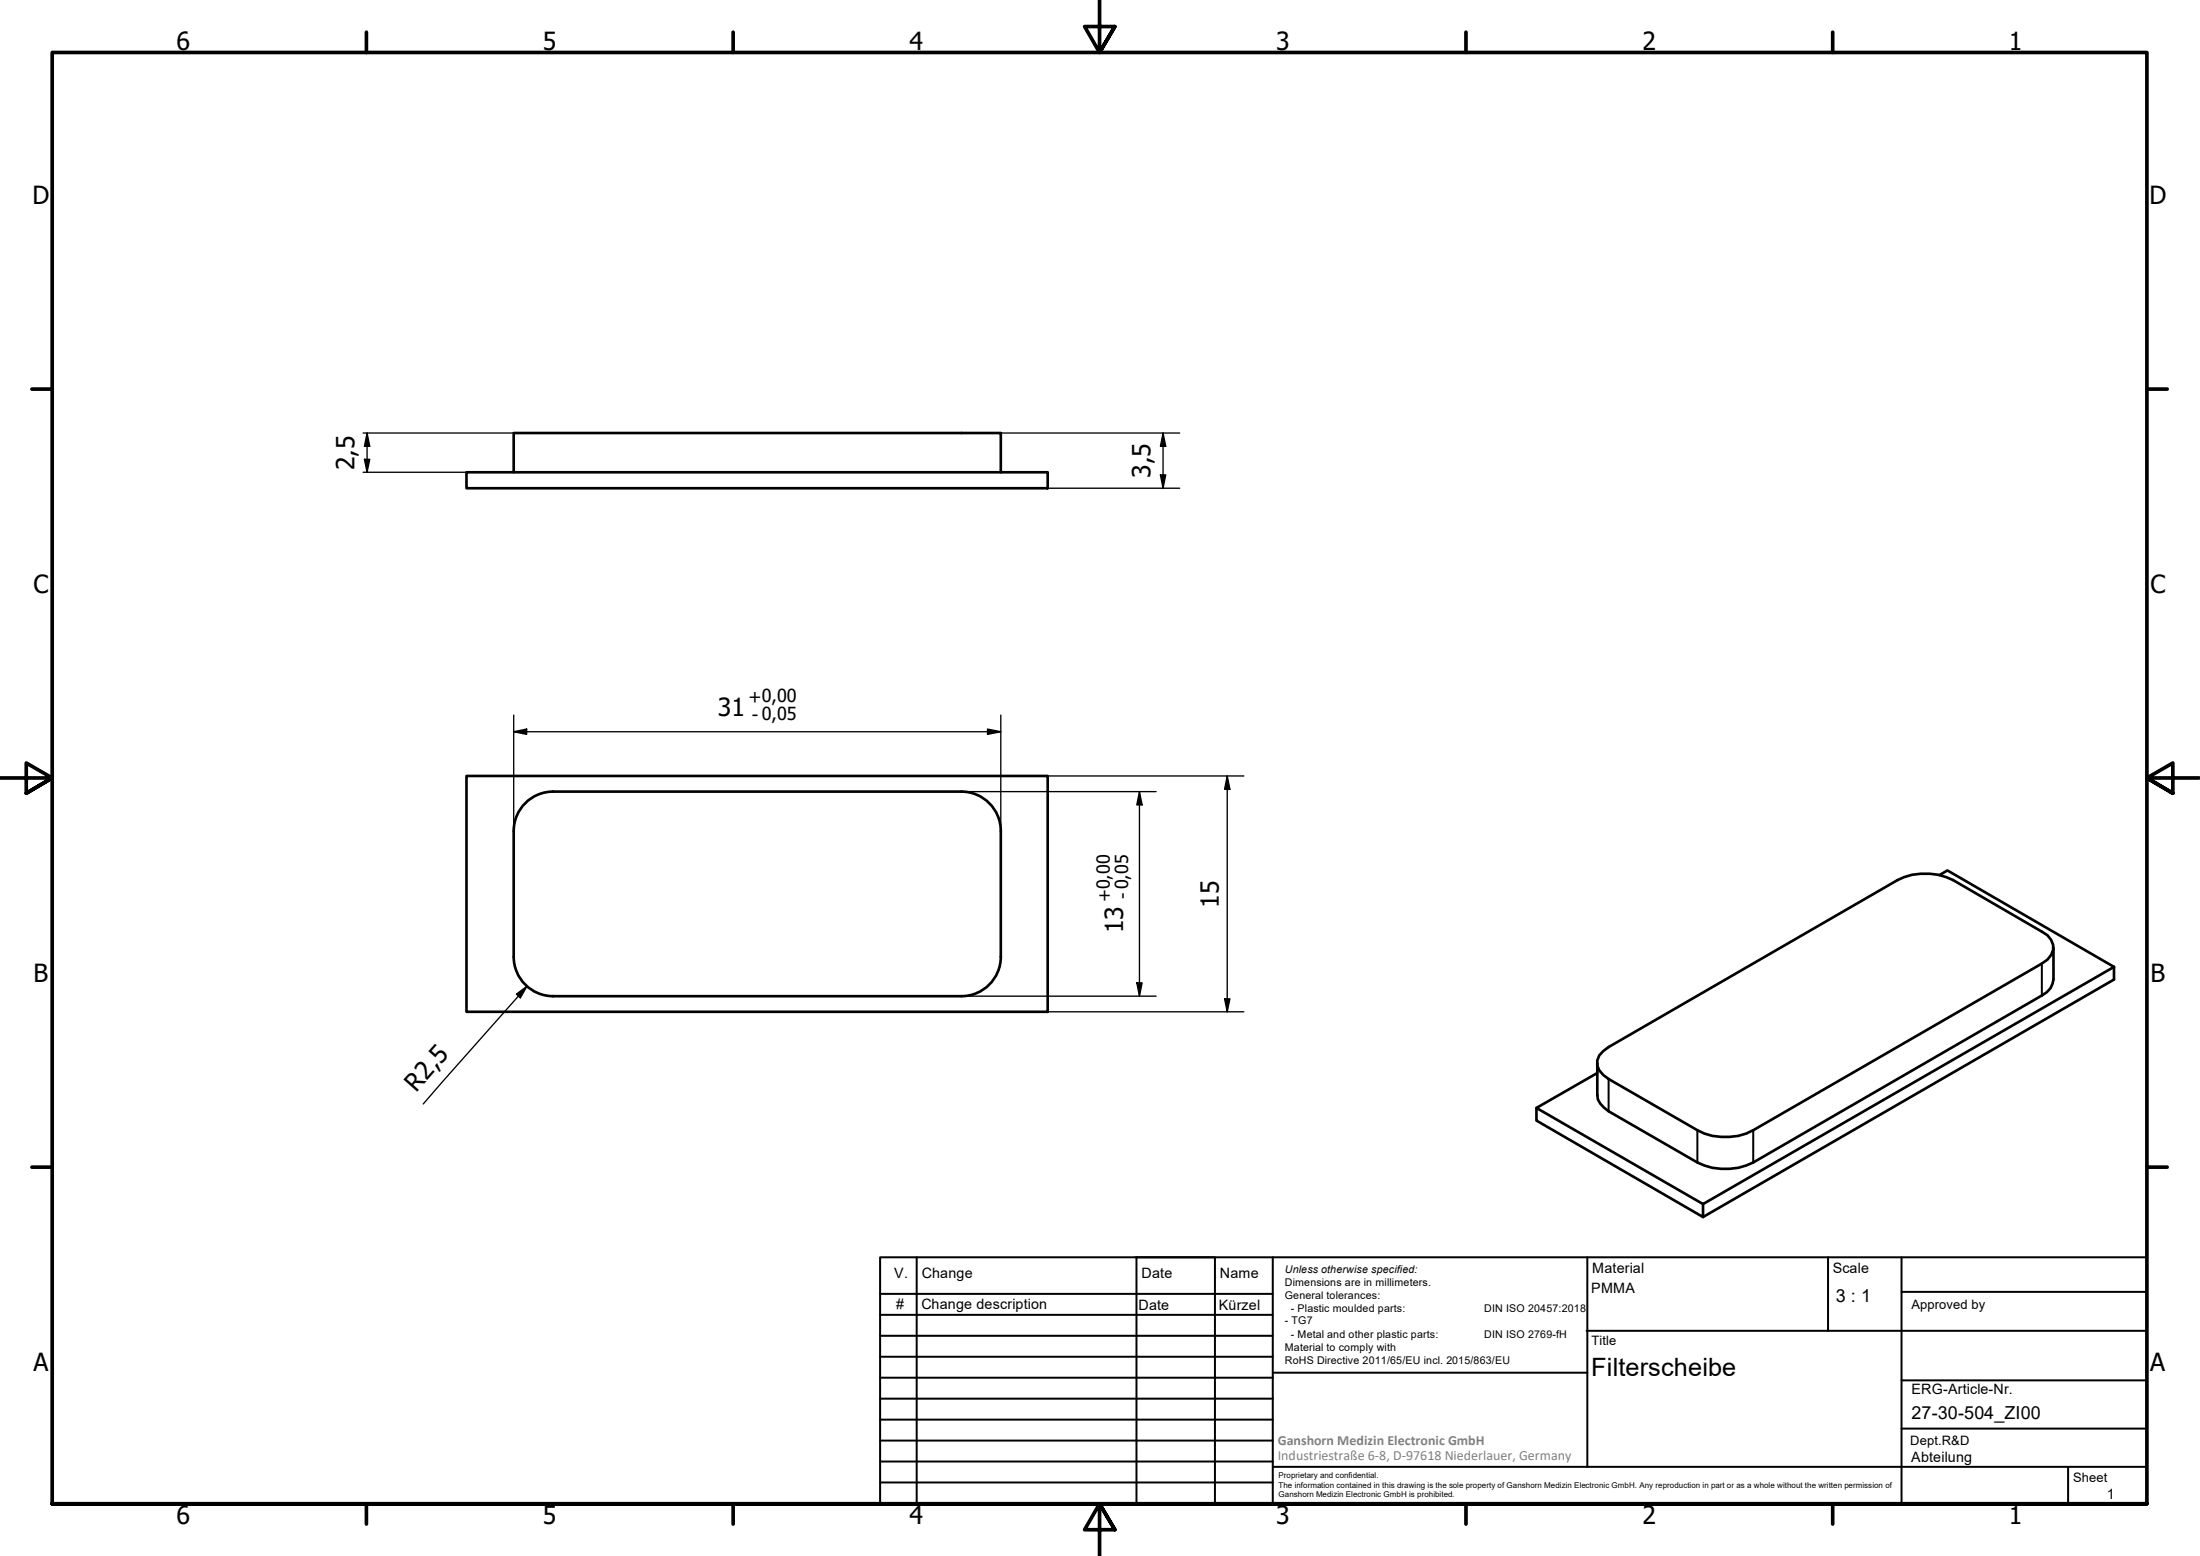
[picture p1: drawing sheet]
<svg xmlns="http://www.w3.org/2000/svg" width="420mm" height="297mm" viewBox="0 0 420 297" stroke-linecap="round" stroke-linejoin="round" font-family="sans-serif">
<!-- layer: Visible (ISO) -->
<path d="M89.1 90.2h111v3h-111zM98.1 90.2v-7.5h93v7.5M89.1 148.1h111v45.1h-111zM370.4 167.1l1.5-.9 31.8 18.4M98.1 182.6a7.5 7.5 0 0 0 7.5 7.6h78a7.5 7.5 0 0 0 7.5-7.6M98.1 182.7v-24.1a7.5 7.5 0 0 1 7.5-7.5h78a7.5 7.5 0 0 1 7.5 7.5v24.1M392.2 180.9v6.1a3.7 3.7 0 0 1-2.2 3l-55.2 31.9a12.1 12.1 0 0 1-10.6 0l-17-9.8a4 4 0 0 1-2.1-3.1v-6.1M403.7 184.6l-78.5 45.3-31.8-18.4 11.7-6.7M403.7 184.6v2.4l-78.5 45.3M293.4 211.5v2.4l31.8 18.4v-2.4M306.2 200.6l1-.7 55.2-31.9a12 12 0 0 1 10.6 0l17 9.8a3.1 3.1 0 0 1 1 5.4l-1 .7-55.2 31.9a11.6 11.6 0 0 1-10.6 0l-17-9.8a3.6 3.6 0 0 1-2.1-3.6l.3-.9z" fill="none" stroke="#000" stroke-width=".51"/>
<!-- layer: Visible Narrow (ISO) -->
<path d="M390 183.9v6.1M307.2 206v6.1M324.2 215.8v6.1M334.8 215.8v6.1" fill="none" stroke="#000" stroke-width=".38"/>
<!-- layer: Border (ISO) -->
<g fill="none" stroke="#000" stroke-width=".7">
<path d="M70 6.1v3.9M140 6.1v3.9M210 0v10l-2.9-4.9h5.8l-2.9 4.9 2.9-4.9M280 6.1v3.9M350 6.1v3.9M6.1 74.3h3.9M410 74.3h3.9M0 148.5h10l-5-2.8v5.7l5-2.9-5 2.9M420 148.5h-10l5-2.8v5.7l-5-2.9 5 2.9M6.1 222.8h3.9M410 222.8h3.9M10 287.1v-277.1h400v277.1h-400h400"/>
<path d="M70 287.1v3.8M140 287.1v3.8M212.9 292l-2.9-4.9 2.9 4.9h-5.8l2.9-4.9v9.9M280 287.1v3.8M350 287.1v3.8"/>
</g>
<!-- layer: TitleBlock -->
<g fill="none" stroke="#000" stroke-width=".38">
<path d="M168.1 251h75M168.1 247h75M168.1 255h75M168.1 259h75M175.1 240v47M216.9 240h15M217 240v47M232 240v47M243.1 240.1v46.9h-75v-47h241.9v47.1h-167M303 254h107M303.1 240v40M349.1 240v14"/>
<path d="M363.2 240v47.1M363.2 246.6h46.8M168.1 271h75M168.1 263h75M168.1 267h75M168.1 275h75M168.1 279h75M243.1 262.1h60M363.2 272.7h46.8M363.2 263.5h46.8M168.1 283h75M216.9 287h15"/>
<path d="M243.1 280h166.9M395 280.1v7"/>
</g>
<!-- layer: Dimension (ISO) -->
<g fill="none" stroke="#000" stroke-width=".25">
<path d="M69.3 90.2h28.8M69.3 82.7h36.3M69.6 87.7h1l-.5 2.5zM70.1 82.7l.5 2.5h-1zM70.1 82.7v7.5M183.6 82.7h41.7M200.1 93.2h25.2M221.6 90.7h1l-.5 2.5zM222.1 82.7l.5 2.5h-1zM222.1 82.7v10.5M98.1 139.7l2.5-.5v1zM98.1 139.7h93"/>
<path d="M98.1 136.5v22.2M188.6 139.2l2.5 .5-2.5 .5zM191.1 136.5v22.2M183.6 151.1h37.2M200.1 148.1h37.5M217.6 151.1l.5 2.6h-1zM217.6 151.1v39.1M234.4 148.1l.5 2.6h-1zM234.4 148.1v45.1M98.6 189.8l2-1.5-1.2 2.2zM100.6 188.3l-19.8 22.4M183.6 190.2h37.2"/>
<path d="M200.1 193.2h37.5M217.1 187.6h1l-.5 2.6zM233.9 190.7h1l-.5 2.5z"/>
</g>
<path d="M69.6 87.7h1l-.5 2.5zM70.1 82.7l.5 2.5h-1zM221.6 90.7h1l-.5 2.5zM222.1 82.7l.5 2.5h-1zM98.1 139.7l2.5-.5v1zM188.6 139.2l2.5 .5-2.5 .5zM217.6 151.1l.5 2.6h-1zM234.4 148.1l.5 2.6h-1zM98.6 189.8l2-1.5-1.2 2.2zM217.1 187.6h1l-.5 2.6zM233.9 190.7h1l-.5 2.5z" fill="#000"/>
<g font-size="4.8">
<text x="33.7" y="9.6">6</text>
<text x="103.7" y="9.6">5</text>
<text x="173.7" y="9.6">4</text>
<text x="243.7" y="9.6">3</text>
<text x="313.7" y="9.6">2</text>
<text x="383.7" y="9.6">1</text>
<text x="6.2" y="38.9">D</text>
<text x="410.5" y="38.9">D</text>
<text x="67.7" y="89.8" transform="rotate(-90 67.7 89.8)">2,5</text>
<text x="219.7" y="91.3" transform="rotate(-90 219.7 91.3)">3,5</text>
<text x="6.4" y="113.1">C</text>
<text x="410.7" y="113.1">C</text>
<text x="137.1" y="136.6">31</text>
<text x="232.8" y="173.3" transform="rotate(-90 232.8 173.3)">15</text>
<text x="214.5" y="178.2" transform="rotate(-90 214.5 178.2)">13</text>
<text x="6.4" y="187.4">B</text>
<text x="410.7" y="187.4">B</text>
<text x="79.5" y="208.6" transform="rotate(-49 79.5 208.6)">R2,5</text>
<text x="6.4" y="261.7">A</text>
<text x="303.9" y="262.6">Filterscheibe</text>
<text x="410.7" y="261.7">A</text>
<text x="33.7" y="290.9">6</text>
<text x="103.7" y="290.9">5</text>
<text x="173.7" y="290.9">4</text>
<text x="243.7" y="290.9">3</text>
<text x="313.7" y="290.9">2</text>
<text x="383.7" y="290.9">1</text>
</g>
<g font-size="3.4">
<text x="142.9" y="134.2">+0,00</text>
<text x="143.6" y="137.7">- 0,05</text>
<text x="212.1" y="172.3" transform="rotate(-90 212.1 172.3)">+0,00</text>
<text x="215.6" y="171.7" transform="rotate(-90 215.6 171.7)">- 0,05</text>
<text x="350.6" y="248.5">3 : 1</text>
<text x="365.1" y="270.9">27-30-504_ZI00</text>
</g>
<g font-size="2.7">
<text x="170.8" y="244">V.</text>
<text x="176" y="244">Change</text>
<text x="218" y="244">Date</text>
<text x="233" y="244">Name</text>
<text x="304.1" y="243">Material</text>
<text x="350" y="243.1">Scale</text>
<text x="171.1" y="249.9">#</text>
<text x="176" y="249.9">Change description</text>
<text x="217.4" y="250">Date</text>
<text x="232.8" y="250">Kürzel</text>
<text x="303.9" y="246.8">PMMA</text>
<text x="365.1" y="266.1">ERG-Article-Nr.</text>
<text x="365" y="279">Abteilung</text>
<text x="402.3" y="286.2">1</text>
</g>
<g font-size="2.7" fill="#808080">
<text x="244" y="275.8">Ganshorn Medizin Electronic GmbH</text>
<text x="244" y="278.7">Industriestraße 6-8, D-97618 Niederlauer, Germany</text>
</g>
<g font-size="2.5">
<text x="365.1" y="249.9">Approved by</text>
<text x="304" y="256.8">Title</text>
<text x="364.8" y="275.8">Dept.R&amp;D</text>
<text x="395.9" y="282.9">Sheet</text>
</g>
<g font-size="2">
<text x="245.4" y="242.9">Unless otherwise specified:</text>
<text x="245.4" y="245.4">Dimensions are in millimeters.</text>
<text x="245.4" y="247.9">General tolerances:</text>
<text x="246.5" y="250.4">- Plastic moulded parts:</text>
<text x="283.5" y="250.4">DIN ISO 20457:2018</text>
<text x="245.4" y="252.8">- TG7</text>
<text x="245.4" y="257.9">Material to comply with</text>
<text x="246.5" y="255.4">- Metal and other plastic parts:</text>
<text x="283.5" y="255.4">DIN ISO 2769-fH</text>
<text x="245.4" y="260.3">RoHS Directive 2011/65/EU incl. 2015/863/EU</text>
</g>
<g font-size="1.5">
<text x="244.2" y="282.2">Proprietary and confidential.</text>
<text x="244.2" y="284">The information contained in this drawing is the sole property of Ganshorn Medizin Electronic GmbH. Any reproduction in part or as a whole without the written permission of</text>
<text x="244.2" y="285.8">Ganshorn Medizin Electronic GmbH is prohibited.</text>
</g>
</svg>
